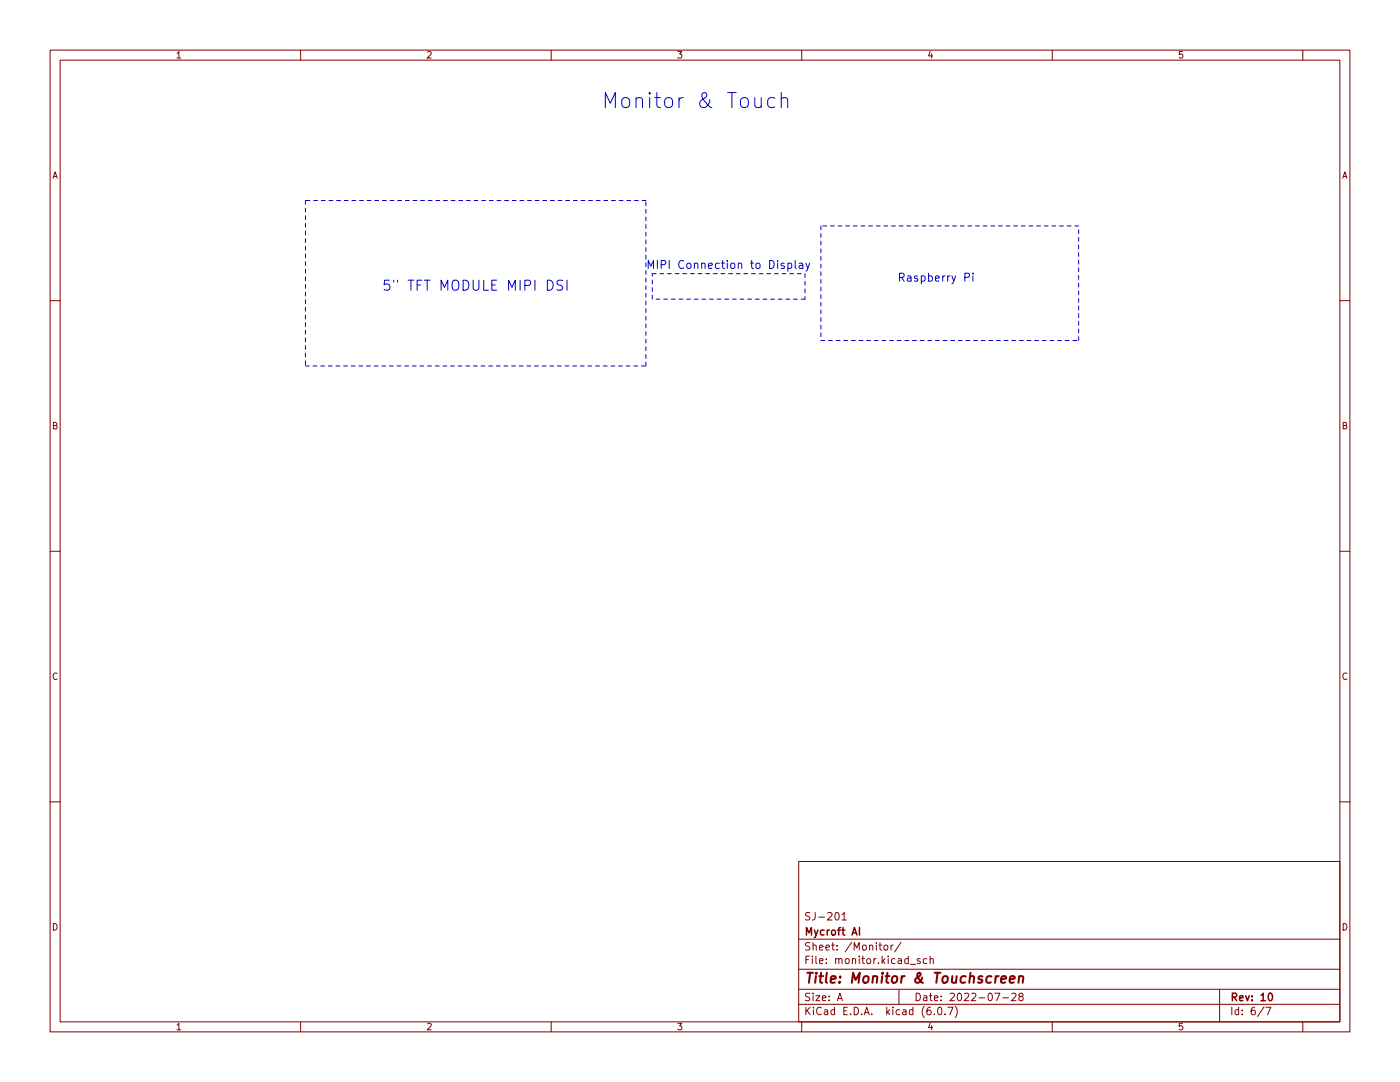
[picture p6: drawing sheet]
<svg xmlns="http://www.w3.org/2000/svg" width="279mm" height="216mm" viewBox="0 0 279 216" stroke-linecap="round" stroke-linejoin="round" font-family="sans-serif">
<g fill="none" stroke="#840000" stroke-width=".2">
<path d="M10 10h259.4v195.9h-259.4zM12 12h255.4v191.9h-255.4zM60 10v2M110 10v2M160 10v2M210 10v2M260 10v2M10 60h2M267.4 60h2M10 110h2M267.4 110h2M10 160h2"/>
<path d="M267.4 160h2M159.4 171.9h108v32h-108zM159.4 197.4h108M159.4 193.4h108M159.4 187.4h108M166.8 182.2l.2-.1a.8 .8 0 0 1 .5 .7 .8 .8 0 0 1-.5 .8l-.2-.2-.2-.4zM167.1 199.7l.5-1.5 .5 1.5M167.3 199.2h.7M168 182.5l.5-.4v1.5M168 183.6h.9M175.4 188.6h.6M175.6 188.1v1.3l.4 .2"/>
<path d="M176.5 188.7l.2-.1 .4 .1 .1 .6-.2 .2-.3 .1-.2-.2zM177.8 188.6v1M178.3 188.6l-.5 .3M179.4 197.4v3M179.8 188l-1.3 1.9M181.6 192.4h1.2M183.6 191.4l-.3-.1-.3 .2 .1 .2 .5 .2v.3h-.6M185 191.4l-.5-.1-.2 .3 .1 .6h.6M185.6 191.4l.2-.1 .4 .1 .1 .9M185.6 190.8v1.5M198.5 198.2h1l-.6 1.5M200.1 199.1h1.2"/>
<path d="M201.9 198.3l.6-.1 .3 .4-1 1.1h1M203.6 198.8l-.3-.3 .1-.2 .2-.1h.4l.2 .3-.1 .2-.6 .2-.2 .2 .1 .4 .2 .2 .4-.1 .2-.2-.1-.4-.2-.2M243.4 197.4v6.5M60 203.9v2M110 203.9v2M159.4 200.4h108M160 203.9v2M186.5 202.3v.2M187.3 201h.2a.8 .8 0 0 1 .5 .7 .8 .8 0 0 1-.5 .8 1 1 0 0 1-.2-1.5zM188.6 202.3v.2M189.2 201h1l-.7 1.5M190.6 200.8a1.72 1.72 0 0 1 0 2.2"/>
<path d="M210 203.9v2M252.3 200.9l-1.3 1.9M252.6 201h1l-.6 1.5M260 203.9v2"/>
</g>
<path d="M171.5 185.1v1.5M253.3 198.2h.2a.8 .8 0 0 1 .5 .7 .8 .8 0 0 1-.5 .8 1 1 0 0 1-.2-1.5z" fill="none" stroke="#840000" stroke-width=".3"/>
<path d="M199.8 195.4l1-.2-.1-.3h-.7l-.2 .9 .2 .3 .6-.1M201.5 195.4l1-.2-.1-.3h-.7l-.2 .9 .2 .3 .6-.1M203.4 195a.49 .49 0 0 1 .8 .1l-.1 1M203.4 194.8l-.2 1.3" fill="none" stroke="#840000" stroke-width=".4"/>
<g fill="none" stroke="#0000c2" stroke-width=".2">
<path d="M150.6 19.5v1.5l.2 .3a.81 .81 0 0 0 1.1-.1M151.9 19.5v2M154.6 19.6l-.8-.1-.3 .1-.3 .4v.9l.3 .4 .3 .2 .8-.2M155.9 19.8a.74 .74 0 0 1 1.3 .1v1.6M155.9 18.5v3M109.2 55.9a1.01 1.01 0 0 1 1.2 1 1.01 1.01 0 0 1-1.2 1zM112.3 56l-.8-.1-.3 .2v.4a.95 .95 0 0 0 .9 .6l.2 .2-.2 .5h-.9M113.2 55.9v2M156.5 52.6l-.4-.1-.2 .2 .1 .3 .5 .1v.4h-.6M157.3 52.6l.4-.1 .3 .3-.1 .7h-.6M157.3 52.5v1.6M158.7 52v1.3l.2 .3"/>
<path d="M159.5 52.6h.6l.1 1M160.2 52.9l-.5 .1a.31 .31 0 0 0-.2 .3 .31 .31 0 0 0 .2 .3l.5-.1M160.8 52.5l.4 1.1M161.6 52.5l-.5 1.5-.3 .1M192.6 55.3h.7l.2-.3-.1-.3-.2-.2h-.6v1.6M194.2 54.5v.2M194.2 55v1.1"/>
</g>
<path d="M61 40v33M128.9 40h-67.9M130.2 59.7v-5.1M130.2 54.6h30.5M160.7 54.6v5.1M160.7 59.7h-30.5M163.8 45.1v22.8M215.3 45.1h-51.5M61 73h67.9M128.9 73v-33M163.8 67.9h51.5M215.3 67.9v-22.8" fill="none" stroke="#0000c2" stroke-width=".2" stroke-dasharray=".8 .8"/>
<text font-size="4.2" fill="#0000c2" x="120" y="21.6">Monitor &amp; Touch</text>
<text font-size="2.8" fill="#0000c2" x="76.2" y="58">5&quot; TFT MODULE MIPI DSI</text>
<text font-size="2.8" fill="#840000" x="160.4" y="196.2">Title: Monitor &amp; Touchscreen</text>
<g font-size="2.2" fill="#0000c2">
<text x="128.9" y="53.6">MIPI Connection to Display</text>
<text x="179.1" y="56.2">Raspberry Pi</text>
</g>
<g font-size="2.1" fill="#840000">
<text x="160.4" y="183.6">SJ-201</text>
<text x="160.4" y="189.7">Sheet: /Monitor/</text>
<text x="160.4" y="186.7">Mycroft AI</text>
<text x="160.4" y="192.4">File: monitor.kicad_sch</text>
<text x="160.4" y="202.5">KiCad E.D.A. kicad (6.0.7)</text>
<text x="160.4" y="199.7">Size: A</text>
<text x="182.4" y="199.7">Date: 2022-07-28</text>
<text x="245.4" y="199.7">Rev: 10</text>
<text x="245.4" y="202.5">Id: 6/7</text>
</g>
<g font-size="1.8" fill="#840000">
<text x="35" y="11.6">1</text>
<text x="85" y="11.6">2</text>
<text x="135" y="11.6">3</text>
<text x="185" y="11.6">4</text>
<text x="235" y="11.6">5</text>
<text x="10.3" y="35.6">A</text>
<text x="267.7" y="35.6">A</text>
<text x="10.3" y="85.7">B</text>
<text x="267.7" y="85.7">B</text>
<text x="10.3" y="135.6">C</text>
<text x="267.7" y="135.6">C</text>
<text x="10.3" y="185.7">D</text>
<text x="267.7" y="185.7">D</text>
<text x="35" y="205.6">1</text>
<text x="85" y="205.6">2</text>
<text x="135" y="205.6">3</text>
<text x="185" y="205.6">4</text>
<text x="235" y="205.6">5</text>
</g>
</svg>
